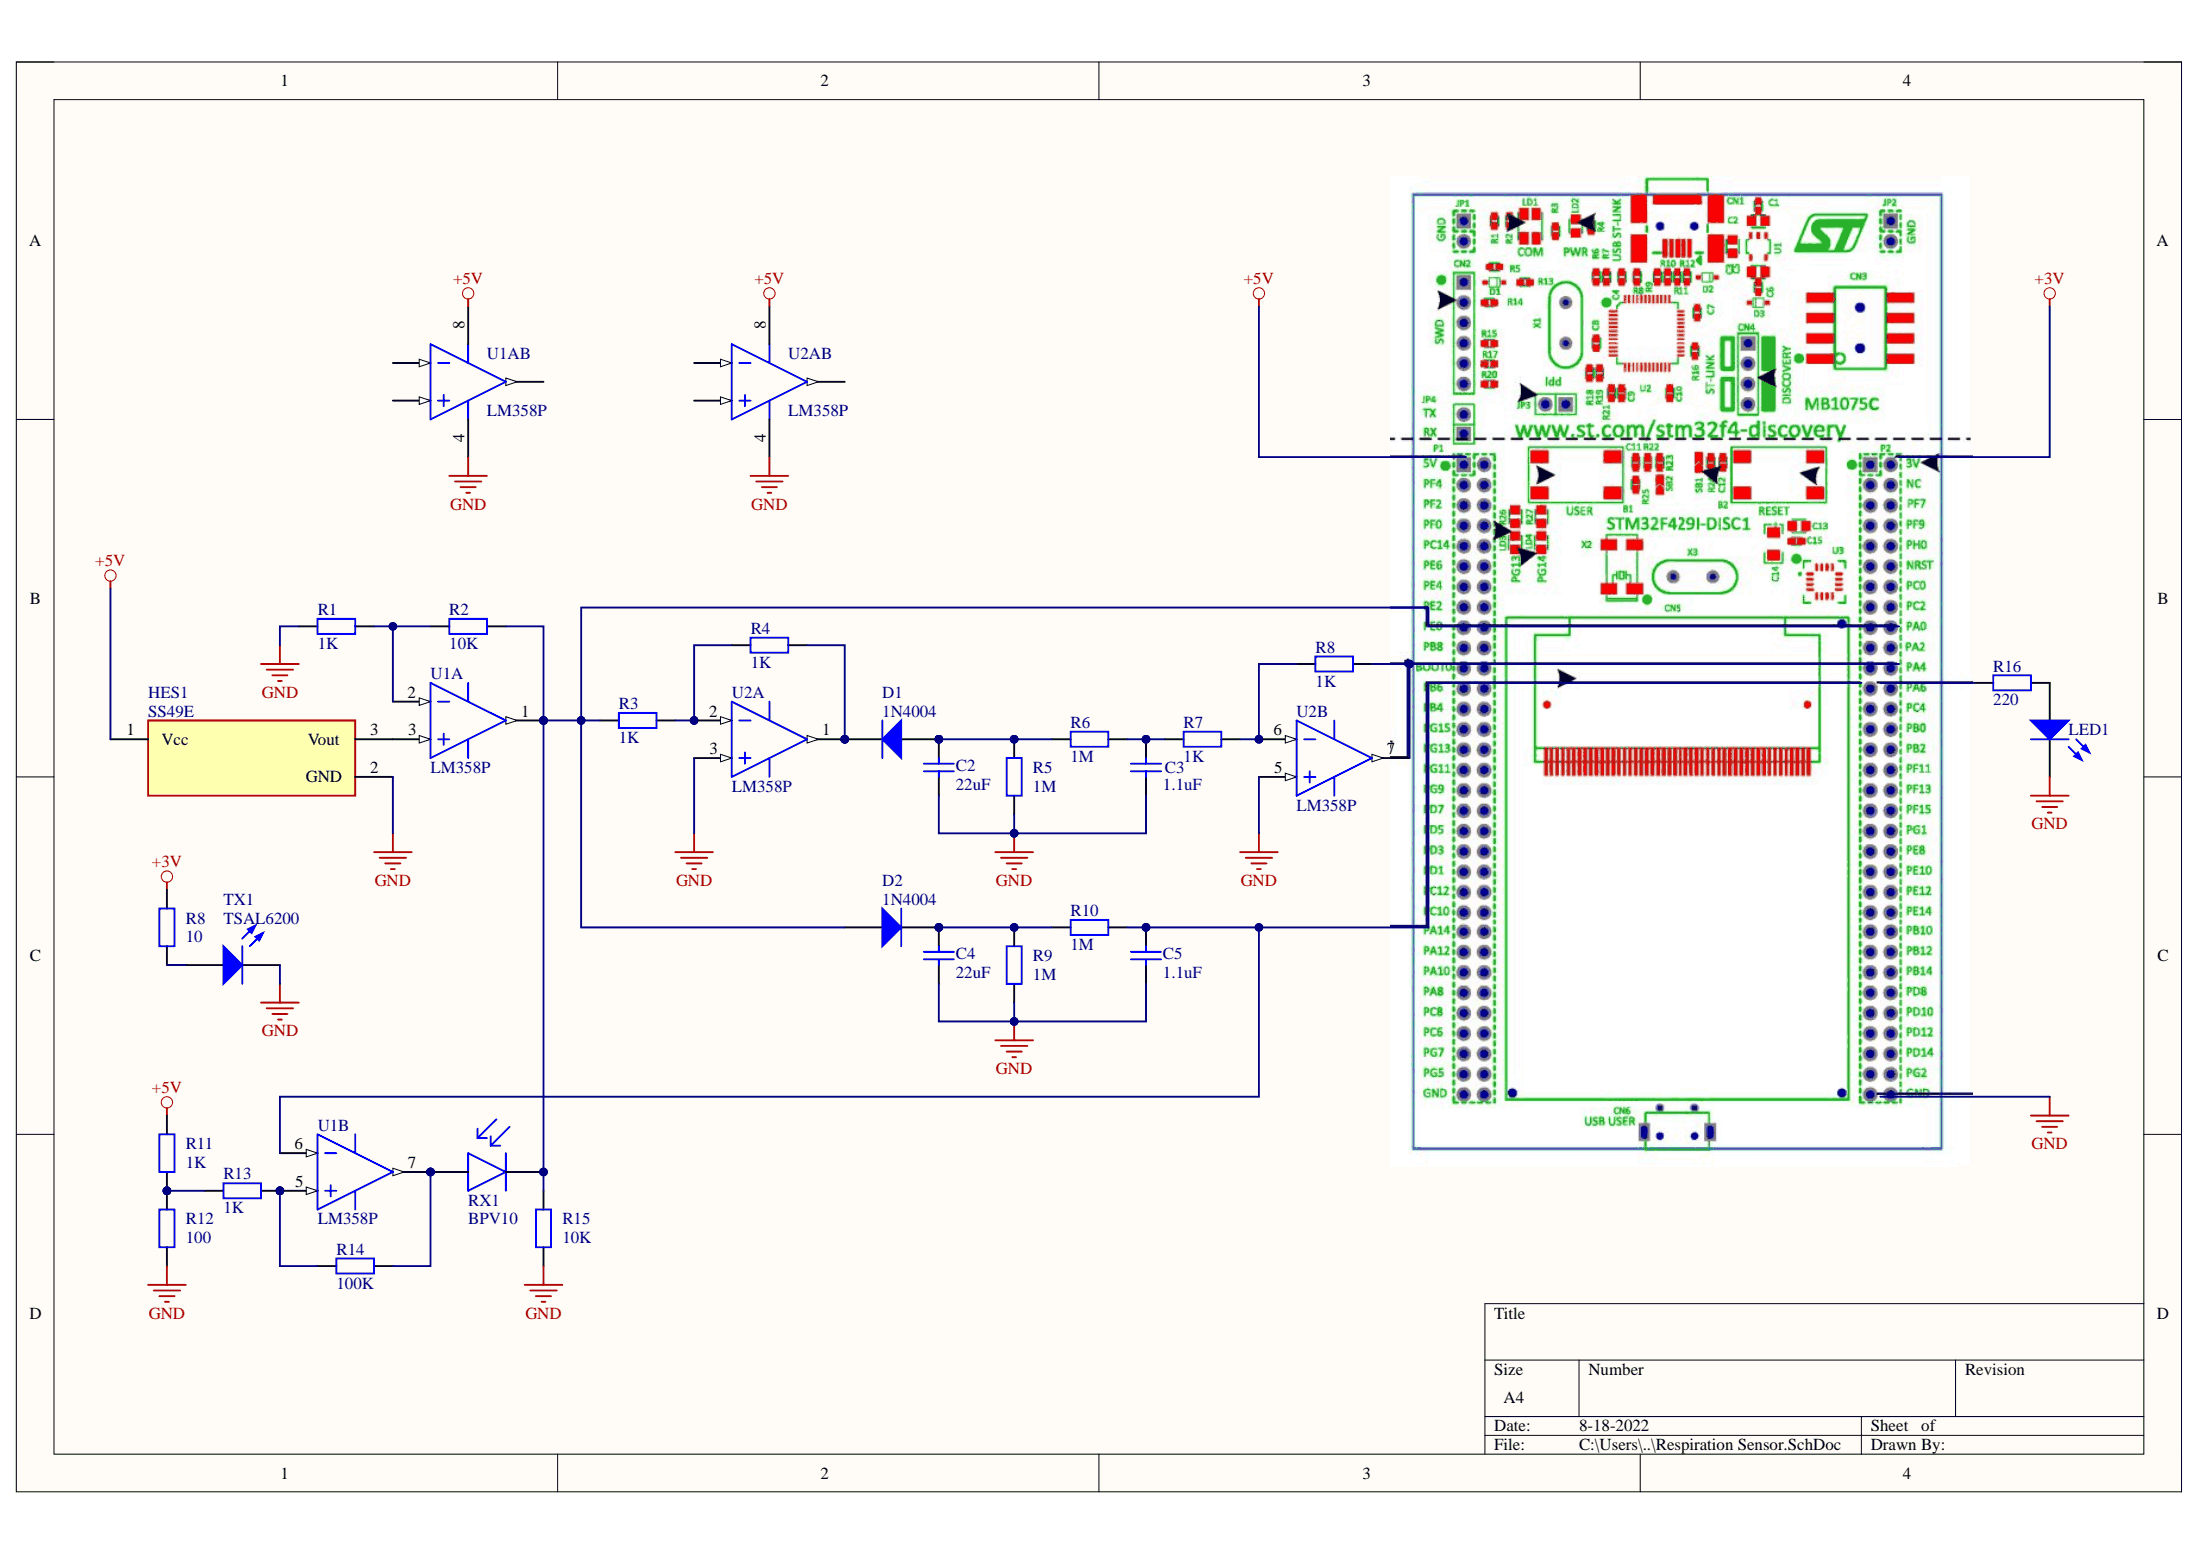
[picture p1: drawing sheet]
# Altium schematic sheet Respiration Sensor.SchDoc
size A4; SPICEModelCacheCCUCSNMB: <root> / <DocumentId>CCUCSNMB</DocumentId> / <CacheFrame Number="0"> / <Model Name="cap" Kind="MDL"> / <Text>*Default semiconductor capacitor / .MODEL CAP C()</Text> / </Model> / <Model Name="1n4004" Kind="MDL"> / <Text>*1N4004 MCE 8-16-95 / *400V 1A Si GenPurpose Diode pkg:DIODE0.4 1,2 / .MODEL 1N4004 D(IS=2.55E-9 RS=0.042 N=1.75 TT=5.76E-6 CJO=1.85E-11 / + VJ=0.75 M=0.333 BV=400 IBV=3.95E-5 )</Text> / </Model> / <Model Name="led3" Kind="MDL"> / <Text>*Typ BLUE SiC LED: Vf=3.4V Vr=5V If=40mA trr=3uS / *LED Pinout: 1=A, 2=K / .MODEL LED3 D (IS=93.1P RS=42M N=7.47 BV=5 IBV=30U / + CJO=2.97P VJ=.75 M=.333 TT=4.32U)</Text> / </Model> / </CacheFrame> / </root>

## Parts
(Parts that share a designator on the sheet are numbered #1, #2 ... from top to bottom, then left to right.)
C2  value 22uF  [RAD-0.3]  (hidden comment: Cap)
C3  value 1.1uF  [RAD-0.3]  (hidden comment: Cap)
C4  value 22uF  [RAD-0.3]  (hidden comment: Cap)
C5  value 1.1uF  [RAD-0.3]  (hidden comment: Cap)
D1  1N4004  [DO-41]
D2  1N4004  [DO-41]
HES1  SS49E  [FP-SS49E-MFG]
LED1  LED3  [3.5X2.8X1.9]  (value not drawn)
R1  1K  [AXIAL-0.4]
R2  10K  [AXIAL-0.4]
R3  1K  [AXIAL-0.4]
R4  1K  [AXIAL-0.4]
R5  1M  [AXIAL-0.4]
R6  1M  [AXIAL-0.4]
R7  1K  [AXIAL-0.4]
R8#1  1K  [AXIAL-0.4]
R8#2  10  [AXIAL-0.4]
R9  1M  [AXIAL-0.4]
R10  1M  [AXIAL-0.4]
R11  1K  [AXIAL-0.4]
R12  100  [AXIAL-0.4]
R13  1K  [AXIAL-0.4]
R14  100K  [AXIAL-0.4]
R15  10K  [AXIAL-0.4]
R16  220  [AXIAL-0.4]
RX1  BPV10  [FP-6_544-5185_02-4-MFG]
TX1  TSAL6200  [VISH-TSAL6200]
U1  LM358P  [P0008A]  (parts A,B of 2)
U1A  LM358P  [P0008A]  (part B of 2)
U2  LM358P  [P0008A]  (parts A,B of 2)
U2A  LM358P  [P0008A]  (part B of 2)

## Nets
+3V: R8#2.2
+5V: HES1.1(Vcc) R11.2 U1A.8(VCC) U2A.8(VCC)
GND: C2.1 C3.1 C4.1 C5.1 HES1.2(GND) LED1.2(K) R1.1 R5.1 R9.1 R12.1 R15.1 TX1.2(K) U1A.4(GND) U2.3(1IN+) U2.5(2IN+) U2A.4(GND)
NetC2_2: C2.2 D1.1(A) R5.2 R6.1
NetC3_2: C3.2 R6.2 R7.1
NetC4_2: C4.2 D2.2(K) R9.2 R10.1
NetC5_2: C5.2 R10.2 U1.6(2IN-)
NetD1_2: D1.2(K) R4.2 U2.1(1OUT)
NetD2_1: D2.1(A) R2.2 R3.1 R15.2 RX1.1(C) U1.1(1OUT)
NetHES1_3: HES1.3(Vout) U1.3(1IN+)
NetLED1_1: LED1.1(A) R16.2
NetR1_2: R1.2 R2.1 U1.2(1IN-)
NetR3_2: R3.2 R4.1 U2.2(1IN-)
NetR7_2: R7.2 R8#1.1 U2.6(2IN-)
NetR8#1_2: R8#1.2 U2.7(2OUT)
NetR8#2_1: R8#2.1 TX1.1(A)
NetR11_1: R11.1 R12.2 R13.1
NetR13_2: R13.2 R14.1 U1.5(2IN+)
NetR14_2: R14.2 RX1.2(A) U1.7(2OUT)

Not connected (* = marked no-connect by the designer): R16 1; U1A 5(2IN+) 6(2IN-) 7(2OUT); U2A 5(2IN+) 6(2IN-) 7(2OUT)
